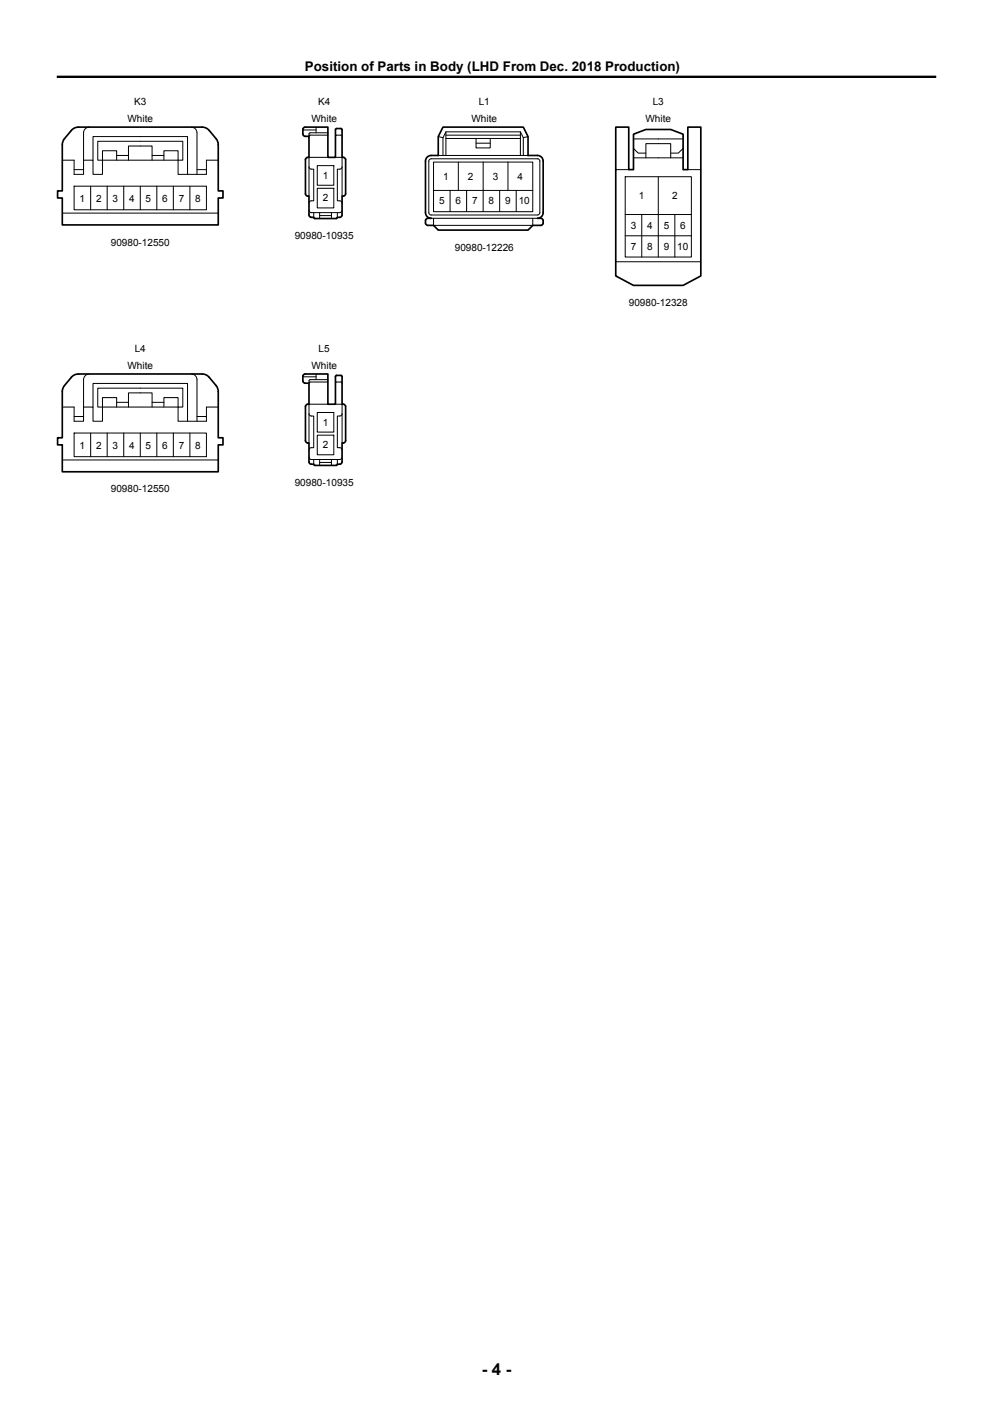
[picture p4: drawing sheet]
<svg xmlns="http://www.w3.org/2000/svg" width="210mm" height="297mm" viewBox="0 0 210 297" stroke-linecap="round" stroke-linejoin="round" font-family="sans-serif">
<g fill="none" stroke="#000" stroke-width=".21">
<path d="M15.7 39.4h28v5h-28zM15.7 35.9h2M18.9 26.9a1.2 1.2 0 0 0-1.2 1.2v5.8M19.2 39.4v5M19.7 33.9v-5h20v8M21.7 33.9h-1v-4h18v4h-1M21.7 33.9v-2h3v2M21.7 33.9h16M21.7 33.9v3h-2v-3h-2v3h-2v-3h-2.5M22.7 39.4v5M24.7 32.9h2.5M26.2 39.4v5"/>
<path d="M27.2 33.9v-3h5v3M29.7 39.4v5M32.2 32.9h2.5M33.2 39.4v5M34.7 33.9v-2h3v2M36.7 39.4v5M37.7 33.9v3h6v-3h2.5M40.2 39.4v5M40.5 26.9a1.2 1.2 0 0 1 1.2 1.2v8.8M41.7 35.9h2M64 27.5h2.8M65.3 35.3l.3 .4 .7 .1v6.7h-.7l-.3 .5"/>
<path d="M66.8 26.9v1.2M67.1 35h3.5v4.2h-3.5zM67.1 39.8h3.5v4.2h-3.5zM69.3 33.3h-4v8.2M69.3 28.1h-3.7l-.3 .2v.5l.3-.2h3.7M70.9 28.8l.3-.2h.9l.2 .2M70.9 33.3h1.4v8.2M72.3 35.3l-.2 .4-.8 .1v6.7h.8l.2 .5M90.8 33.8l.4-.2 22.7 .1 .3 .4-.1 11.1-.4 .3-22.8-.1-.2-.4zM92.7 32.9h19M92.7 28.9l1 .2M94.3 28.6h15.8"/>
<path d="M94.3 29.3h15.8M94.3 27.9v5M96.9 34.3v6M100.7 29.3v2h3v-2M100.7 30.3h3M102.2 34.3v10.5M107.4 34.3v6M110.1 27.9v5M110.7 32.9v-3.8l-.6-1.2h-15.8l-.6 1.2v3.8M111.7 28.9l-1 .2M130.2 35.9h2.8M132.2 37.4h14v17h-14z"/>
<path d="M134 31.4l1 1h1.6M134 29.4h10.5M134 33.4h10.5M136.6 33.4v-3h5.2v3M139.2 37.4v17M144.5 31.4l-1 1h-1.7M145.5 35.9h2.7M13.2 45.1h33M65.3 44.5l.3 .4 .2 .1h6l.5-.3v-.2M66.3 45v1M67.6 45v1.2M67.6 45.6h2.5"/>
<path d="M70.1 45v1.2M71.3 45v1M91.2 46.2h22.5M91.7 40.3h21v4.5h-21zM91.7 40.3v-6h21v6M91.7 46.2v1.5h21v-1.5M95.2 40.3v4.5M98.7 40.3v4.5M105.7 40.3v4.5M109.2 40.3v4.5M130.2 55.4h18M132.2 49.9h14"/>
<path d="M132.2 45.4h14M135.7 45.4v9M142.7 45.4v9M18.9 79.1a1.2 1.2 0 0 0-1.2 1.2v5.8M40.5 79.1a1.2 1.2 0 0 1 1.2 1.2v8.8M64 79.7h2.8M66.8 79.1v1.2M13.2 97.3h33M15.7 91.6h28v5h-28zM15.7 88.1h2M19.2 91.6v5M19.7 86.1v-5h20v8"/>
<path d="M21.7 86.1h-1v-4h18v4h-1M21.7 86.1v-2h3v2M21.7 86.1h16M21.7 86.1v3h-2v-3h-2v3h-2v-3h-2.5M22.7 91.6v5M24.7 85.1h2.5M26.2 91.6v5M27.2 86.1v-3h5v3M29.7 91.6v5M32.2 85.1h2.5M33.2 91.6v5M34.7 86.1v-2h3v2"/>
<path d="M36.7 91.6v5M37.7 86.1v3h6v-3h2.5M40.2 91.6v5M41.7 88.1h2M65.3 96.7l.3 .4 .2 .1h6l.5-.2v-.3M65.3 87.5l.3 .4 .7 .1v6.7l-.7 .1-.3 .4M66.3 97.2v1M67.1 87.3h3.5v4.1h-3.5zM67.1 92.1h3.5v4.1h-3.5zM67.6 97.2v1.3M67.6 97.8h2.5M69.3 85.5h-4v8.2"/>
<path d="M69.3 80.3h-3.7l-.3 .3v.5l.3-.3h3.7M70.1 97.2v1.3M70.9 81.1l.3-.3h.9l.2 .3M70.9 85.5h1.4v8.2M71.3 97.2v1M72.3 87.5l-.2 .4-.8 .1v6.7l.8 .1 .2 .4"/>
</g>
<path d="M15.3 27.4l.6-.4 .7-.1h26.1l1 .3 2 2.1 .4 1 .1 10.1h1v1.5h-1v5.7h-33v-5.7h-1v-1.5h1v-10.1l.4-1zM64.3 27l5-.1v6.4h1.6v-5.9l.3-.2 1.1 .1v6a.57 .57 0 0 1 .8 .5v7.2a.57 .57 0 0 1-.8 .5v4l-.2 .4-.8 .1-.2 .2h-4.5l-.3-.2-.7-.1-.3-.4v-4a.57 .57 0 0 1-.7-.5v-7.2a.57 .57 0 0 1 .7-.5v-4.5h-.8l-.4-.2-.1-1.2zM93.7 26.9h17l1 2v4h2a1.2 1.2 0 0 1 1.2 1.2v10.9a1.2 1.2 0 0 1-1.2 1.2h.9a.97 .97 0 0 1 0 1.4l-1.9 .1-1 1h-19l-1-1-1.5-.1a.97 .97 0 0 1 0-1.4h1a1.2 1.2 0 0 1-1.2-1.2v-10.9a1.2 1.2 0 0 1 1.2-1.2h1.5v-4zM130.2 26.9h2.8v9h1v-7.5l2.6-1h5.2l2.7 1v7.5h1v-9h2.7v31.5l-3.7 2h-10.5l-3.8-2zM15.3 79.6l.6-.4 .7-.1h26.1l1 .3 2 2.2 .4 .9 .1 10.1h1v1.5h-1v5.7h-33v-5.7h-1v-1.5h1v-10.1l.4-.9zM64.3 79.2l5-.1v6.4h1.6v-5.8l.3-.3 1.1 .1v6a.57 .57 0 0 1 .8 .5v7.2a.57 .57 0 0 1-.8 .5v4l-.2 .4-.8 .1-.2 .3h-4.5l-.3-.3-.7-.1-.3-.4v-4a.57 .57 0 0 1-.7-.5v-7.2a.57 .57 0 0 1 .7-.5v-4.4h-.8l-.4-.3-.1-1.2z" fill="none" stroke="#000" stroke-width=".35"/>
<path d="M12 16.2h186" fill="none" stroke="#000" stroke-width=".5"/>
<text font-size="3.5" x="101.9" y="290.9">- 4 -</text>
<text font-size="2.8" x="64.5" y="15.1">Position of Parts in Body (LHD From Dec. 2018 Production)</text>
<g font-size="2.1">
<text x="28.4" y="22.2">K3</text>
<text x="67.3" y="22.2">K4</text>
<text x="101.2" y="22.2">L1</text>
<text x="138" y="22.2">L3</text>
<text x="27" y="25.7">White</text>
<text x="65.9" y="25.7">White</text>
<text x="99.7" y="25.7">White</text>
<text x="136.5" y="25.7">White</text>
<text x="68.3" y="37.8">1</text>
<text x="93.7" y="38">1</text>
<text x="99" y="38">2</text>
<text x="104.2" y="38">3</text>
<text x="109.5" y="38">4</text>
<text x="16.8" y="42.7">1</text>
<text x="20.3" y="42.7">2</text>
<text x="23.8" y="42.7">3</text>
<text x="27.3" y="42.7">4</text>
<text x="30.8" y="42.7">5</text>
<text x="34.3" y="42.7">6</text>
<text x="37.8" y="42.7">7</text>
<text x="41.3" y="42.7">8</text>
<text x="68.3" y="42.6">2</text>
<text x="92.8" y="43.3">5</text>
<text x="96.3" y="43.3">6</text>
<text x="99.8" y="43.3">7</text>
<text x="103.3" y="43.3">8</text>
<text x="106.8" y="43.3">9</text>
<text x="109.7" y="43.3">10</text>
<text x="135.1" y="42.1">1</text>
<text x="142.1" y="42.1">2</text>
<text x="23.4" y="52">90980-12550</text>
<text x="62.3" y="50.6">90980-10935</text>
<text x="96.2" y="53.1">90980-12226</text>
<text x="133.4" y="48.4">3</text>
<text x="133.4" y="52.9">7</text>
<text x="136.9" y="48.4">4</text>
<text x="136.9" y="52.9">8</text>
<text x="140.4" y="48.4">5</text>
<text x="140.4" y="52.9">9</text>
<text x="143.2" y="52.9">10</text>
<text x="143.9" y="48.4">6</text>
<text x="133" y="64.7">90980-12328</text>
<text x="27" y="78">White</text>
<text x="28.5" y="74.4">L4</text>
<text x="65.9" y="78">White</text>
<text x="67.4" y="74.4">L5</text>
<text x="16.8" y="94.9">1</text>
<text x="20.3" y="94.9">2</text>
<text x="23.8" y="94.9">3</text>
<text x="27.3" y="94.9">4</text>
<text x="30.8" y="94.9">5</text>
<text x="34.3" y="94.9">6</text>
<text x="37.8" y="94.9">7</text>
<text x="41.3" y="94.9">8</text>
<text x="68.3" y="90">1</text>
<text x="68.3" y="94.8">2</text>
<text x="23.4" y="104.2">90980-12550</text>
<text x="62.3" y="102.8">90980-10935</text>
</g>
</svg>
